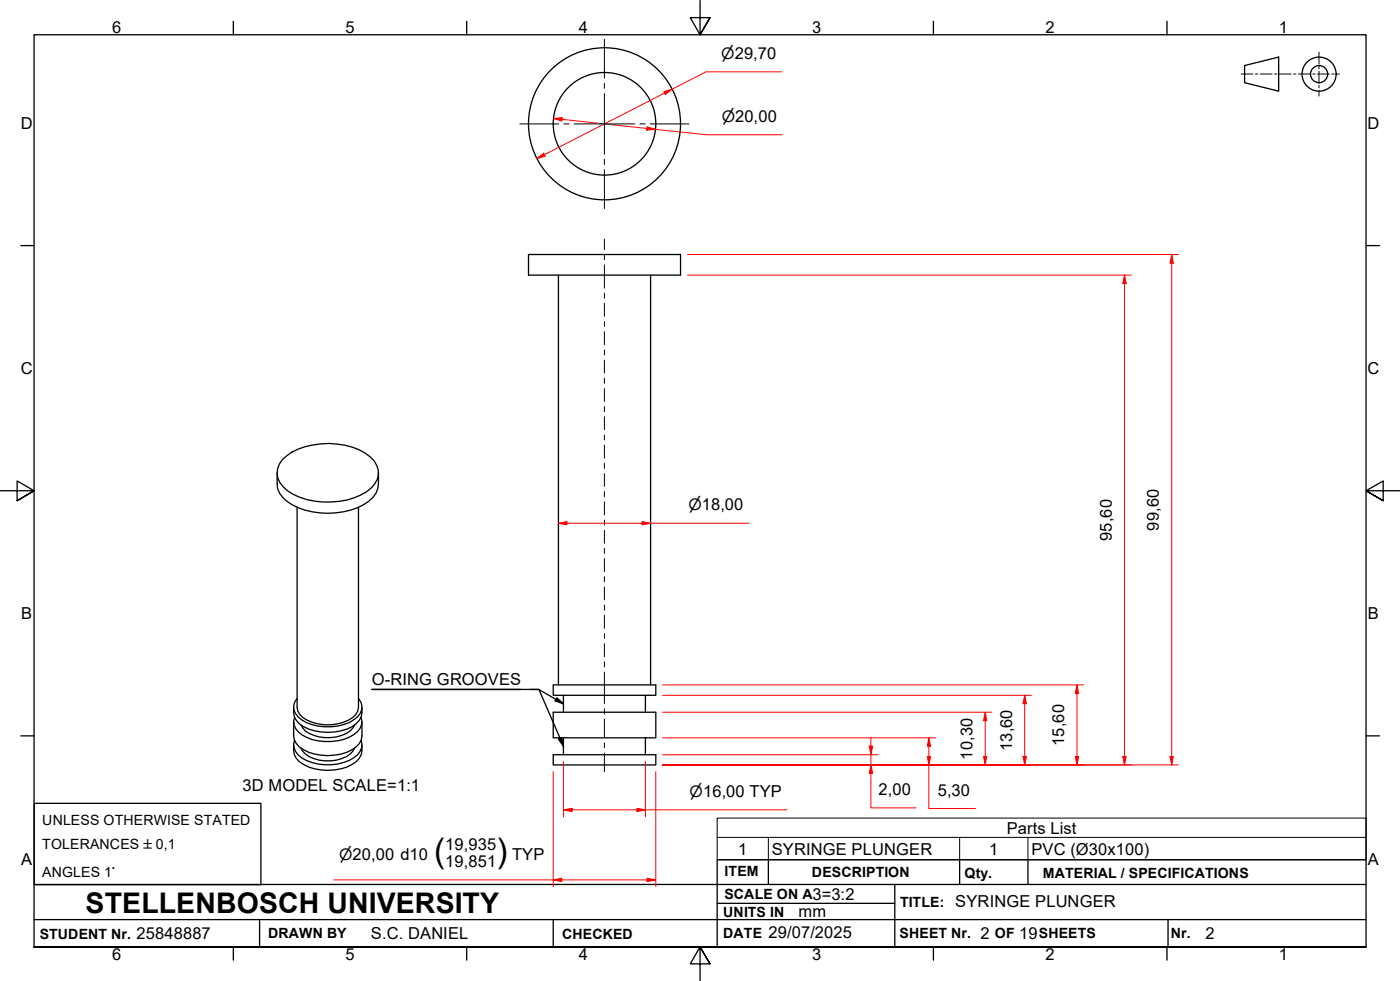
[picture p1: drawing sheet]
<svg xmlns="http://www.w3.org/2000/svg" width="410mm" height="287mm" viewBox="0 0 410 287" stroke-linecap="round" stroke-linejoin="round" font-family="sans-serif">
<!-- layer: Visible Edges(ISO) -->
<g fill="none" stroke="#000" stroke-width=".38">
<path d="M154.7 74.5h44.6v6h-44.6zM163.5 80.5v120M190.5 80.5v120M81.2 138.4v3.3a6.9 6.9 0 0 0 4.3 6 22.5 22.5 0 0 0 22.5-1 6.3 6.3 0 0 0 2.8-5v-3.3M82.7 134.6a17.1 17.1 0 0 1 11.2-4.7 20.4 20.4 0 0 1 14.4 3.8 5.7 5.7 0 0 1 .4 9.1 20.6 20.6 0 0 1-16.6 3.9 14.4 14.4 0 0 1-10.1-5.4 5.5 5.5 0 0 1 .7-6.7zM87 148.5v58.5a4.5 4.5 0 0 0 3 3.8 13.6 13.6 0 0 0 13.3-.7l.9-1 .6-1 .2-1.1v-58.5M86 218.1a5.1 5.1 0 0 0 2.9 5.7 15.1 15.1 0 0 0 15.4-.8 4.9 4.9 0 0 0 1.7-4.9M86 211.3v4.1a4.9 4.9 0 0 0 2.9 4.1 15.1 15.1 0 0 0 15.4-.9l.9-1 .6-1.1 .2-1.1v-4.1M86 207a5.7 5.7 0 0 0 4.4 6.4 15.3 15.3 0 0 0 13.9-1.5 4.8 4.8 0 0 0 1.7-4.9M86.2 216.7a4.9 4.9 0 0 0 3.6 5.9 15.5 15.5 0 0 0 13.7-.7 4.4 4.4 0 0 0 2.2-5.2M86.2 210a4.2 4.2 0 0 0 2.2 5.1 15.3 15.3 0 0 0 15.1 0 4.3 4.3 0 0 0 2.2-5.1M87 204.5a3.9 3.9 0 0 0 1.3 6.2 15.1 15.1 0 0 0 15.3 0 3.9 3.9 0 0 0 1.4-6.2"/>
<path d="M88.1 219a7.5 7.5 0 0 0 7 3.7 10 10 0 0 0 8.2-2.8l.5-.9M88.1 212.2a7.7 7.7 0 0 0 7 3.7 10 10 0 0 0 8.2-2.8l.5-.9M162 208.5h30v7.5h-30zM162 200.5h30v3h-30zM165 203.5v5M165 216v4.9M189 203.5v5M189 216v4.9M162 220.9h30v3h-30z"/>
<circle cx="177" cy="36.2" r="15"/>
<circle cx="177" cy="36.2" r="22.3"/>
</g>
<!-- layer: Symbols(ISO) -->
<path d="M210 245.1v-5.6h190v5.6M210 245.1v6.6h190v-6.6M210 245.1h190M225 245.1v6.6M281 245.1v6.6M301 245.1v6.6" fill="none" stroke="#000" stroke-width=".29"/>
<!-- layer: Border_0 -->
<g fill="none" stroke="#000" stroke-width=".38">
<path d="M68.3 6.2v4M136.7 6.2v4M205 .1v10.1l-2.9-5h5.8l-2.9 5 2.9-5M273.3 6.2v4M341.7 6.2v4M6.1 71.9h3.9M400 71.9h3.9M0 143.7h10l-5-2.9v5.8l5-2.9-5 2.9M410 143.7h-10l5-2.9v5.8l-5-2.9 5 2.9M6.1 215.4h3.9M400 215.4h3.9M10 277.2v-267h390v267h-390h390"/>
<path d="M68.3 277.2v3.9M136.7 277.2v3.9M273.3 277.2v3.9M341.7 277.2v3.9M207.9 282.1l-2.9-4.9 2.9 4.9h-5.8l2.9-4.9v10"/>
</g>
<!-- layer: Sketch Geometry(ISO) -->
<g fill="none" stroke="#000" stroke-width=".38">
<path d="M364.4 19.2l10-2.5v10l-10-2.5zM10 235.2h66.4v23.8h-66.4zM10 258.9h390M225 251.7v7.2M262 258.9v18.3M281 251.7v7.2M301 251.7v7.2M400 251.7h-190v25.5M10 277.2h390M10 269.2h390M76 269.2v8M162 269.2v8"/>
<path d="M210 264.4h52M342 269.2v8"/>
<circle cx="386.2" cy="21.7" r="5"/>
<circle cx="386.2" cy="21.7" r="2.51"/>
</g>
<g fill="none" stroke="#000" stroke-width=".29">
<path d="M386.2 15.3v3.4M386.2 19.4v.7M363.4 21.7h3.5M367.6 21.7h.7M369 21.7h3.5M373.2 21.7h.7M374.6 21.7h3.5M378.8 21.7h.7M380.2 21.7h3.5M384.4 21.7h.7M385.8 21.7h3.5M386.2 20.8v3.5"/>
<path d="M386.2 25v.7M386.2 26.4v1.7M390 21.7h.7M391.4 21.7h.8"/>
</g>
<!-- layer: Dimensions(ISO) -->
<path d="M196.8 26.1l-2.2 1.2" fill="none" stroke="#f00" stroke-width=".29"/>
<path d="M194.4 26.8l2.4-.7-2 1.6z" fill="#f00"/>
<path d="M194.4 26.8l2.4-.7-2 1.6zM159.4 45.3l-2.2 1.1" fill="none" stroke="#f00" stroke-width=".29"/>
<path d="M157.2 46.4l2-1.6 .4 .9z" fill="#f00"/>
<path d="M189.4 37.6l2.5 .3M194.6 27.3l-35.2 18M228.9 21h-22.2l-9.9 5.1M157.2 46.4l2-1.6 .4 .9z" fill="none" stroke="#f00" stroke-width=".29"/>
<path d="M189.5 37.1l2.4 .8-2.5 .2z" fill="#f00"/>
<path d="M162.1 34.7l2.5 .2M189.5 37.1l2.4 .8-2.5 .2z" fill="none" stroke="#f00" stroke-width=".29"/>
<path d="M162.1 34.7l2.5-.3-.1 1z" fill="#f00"/>
<path d="M162.1 34.7l2.5-.3-.1 1zM164.6 34.9l24.8 2.7M191.9 37.9l14.9 1.5h22.2M343.1 221.4v2.5" fill="none" stroke="#f00" stroke-width=".29"/>
<!-- layer: Center Mark(ISO) -->
<path d="M177 11.5v11.4M152.2 36.3h11.4M165.1 36.3h1.5M168.1 36.3h17.8M177 24.4v1.5M177 27.4v17.8M187.4 36.3h1.5M190.4 36.3h11.3M177 46.6v1.5M177 49.7v11.3" fill="none" stroke="#000" stroke-width=".29"/>
<!-- layer: Centerline(ISO) -->
<g fill="none" stroke="#000" stroke-width=".29">
<path d="M177 70v3M177 74.6v1.4M177 77.5v6.8M177 85.8v1.5M177 88.8v3.8M177 94.1v1.5M177 97.1v3.8M177 102.4v1.5M177 105.4v3.8M177 110.7v1.5M177 113.7v3.8M177 119v1.5"/>
<path d="M177 122v3.8M177 127.3v1.5M177 130.3v3.8M177 135.6v1.5M177 138.6v3.8M177 143.9v1.5M177 146.9v3.8M177 152.2v1.5M177 155.2v3.8M177 160.5v1.5M177 163.5v3.8M177 168.8v1.5"/>
<path d="M177 171.8v3.8M177 177.1v1.5M177 180.1v3.8M177 185.4v1.5M177 188.4v3.8M177 193.7v1.5M177 196.7v9.2M177 207.5v1.5M177 210.5v5.4M177 217.4v1.5M177 220.4v5.5"/>
</g>
<!-- layer: Dimensions(ISO) -->
<path d="M342.6 221.4h.9l-.4 2.5z" fill="#f00"/>
<path d="M343.1 74.5v2.5M342.6 221.4h.9l-.4 2.5z" fill="none" stroke="#f00" stroke-width=".29"/>
<path d="M343.1 74.5l.4 2.5h-.9z" fill="#f00"/>
<path d="M201.3 74.5h143.8M343.1 74.5l.4 2.5h-.9zM343.1 77v144.4M194 223.9h151.1M329.2 221.4v2.5" fill="none" stroke="#f00" stroke-width=".29"/>
<path d="M328.7 221.4h1.1l-.6 2.5z" fill="#f00"/>
<path d="M329.2 80.5v2.5M328.7 221.4h1.1l-.6 2.5z" fill="none" stroke="#f00" stroke-width=".29"/>
<path d="M329.2 80.5l.6 2.5h-1.1z" fill="#f00"/>
<path d="M201.3 80.5h130M329.2 80.5l.6 2.5h-1.1zM329.2 83v138.4M194 223.9h137.3M315.3 221.4v2.5" fill="none" stroke="#f00" stroke-width=".29"/>
<path d="M314.8 221.4h1l-.5 2.5z" fill="#f00"/>
<path d="M315.3 200.5v2.5M314.8 221.4h1l-.5 2.5z" fill="none" stroke="#f00" stroke-width=".29"/>
<path d="M315.3 200.5l.5 2.5h-1z" fill="#f00"/>
<path d="M194 200.5h123.3M315.3 200.5l.5 2.5h-1zM315.3 203v18.4M194 223.9h123.3M300 221.4v2.5" fill="none" stroke="#f00" stroke-width=".29"/>
<path d="M299.5 221.4h1l-.5 2.5z" fill="#f00"/>
<path d="M300 203.5v2.5M299.5 221.4h1l-.5 2.5z" fill="none" stroke="#f00" stroke-width=".29"/>
<path d="M300 203.5l.5 2.5h-1z" fill="#f00"/>
<path d="M194 203.5h108M300 203.5l.5 2.5h-1zM300 206v15.4M194 223.9h108M288.5 221.4v2.5" fill="none" stroke="#f00" stroke-width=".29"/>
<path d="M288 221.4h.9l-.4 2.5z" fill="#f00"/>
<path d="M288.5 208.5v2.5M288 221.4h.9l-.4 2.5z" fill="none" stroke="#f00" stroke-width=".29"/>
<path d="M288.5 208.5l.4 2.5h-.9z" fill="#f00"/>
<path d="M194 208.5h96.4M288.5 208.5l.4 2.5h-.9zM288.5 211v10.4M194 223.9h96.4M272 221.4v2.5" fill="none" stroke="#f00" stroke-width=".29"/>
<path d="M271.5 221.4h1l-.5 2.5z" fill="#f00"/>
<path d="M272 216v2.5M271.5 221.4h1l-.5 2.5z" fill="none" stroke="#f00" stroke-width=".29"/>
<path d="M272 216l.5 2.5h-1z" fill="#f00"/>
<path d="M194 216h80M255 218.4v2.5M272 216l.5 2.5h-1zM272 218.5v2.9M194 223.9h80M272 223.9v12.8h13.6" fill="none" stroke="#f00" stroke-width=".29"/>
<path d="M254.5 218.4h1l-.5 2.5z" fill="#f00"/>
<path d="M254.5 218.4h1l-.5 2.5zM255 223.9v2.5" fill="none" stroke="#f00" stroke-width=".29"/>
<path d="M255 223.9l.5 2.5h-1z" fill="#f00"/>
<path d="M255 215.9v2.5M194 223.9h63M194 220.9h63M255 223.9l.5 2.5h-1zM255 226.4v10.1h13.2M255 220.9v3M162 257.6h2.5" fill="none" stroke="#f00" stroke-width=".29"/>
<path d="M162 257.6l2.5-.5v1z" fill="#f00"/>
<path d="M162 257.6l2.5-.5v1zM189.5 257.6h2.5" fill="none" stroke="#f00" stroke-width=".29"/>
<path d="M189.5 257.1l2.5 .5-2.5 .5z" fill="#f00"/>
<path d="M163.5 153.2h2.5M162 225.9v33.6M192 225.9v33.6M97.8 257.6h64.2M164.5 257.6h25M189.5 257.1l2.5 .5-2.5 .5z" fill="none" stroke="#f00" stroke-width=".29"/>
<path d="M163.5 153.2l2.5-.5v.9z" fill="#f00"/>
<path d="M163.5 153.2l2.5-.5v.9zM188 153.2h2.5" fill="none" stroke="#f00" stroke-width=".29"/>
<path d="M188 152.7l2.5 .5-2.5 .4z" fill="#f00"/>
<path d="M166 153.2h22M188 152.7l2.5 .5-2.5 .4zM190.5 153.2h28.8M165 237.1h2.5" fill="none" stroke="#f00" stroke-width=".29"/>
<path d="M165 237.1l2.5-.5v1z" fill="#f00"/>
<path d="M165 237.1l2.5-.5v1zM186.5 237.1h2.5" fill="none" stroke="#f00" stroke-width=".29"/>
<path d="M186.5 236.6l2.5 .5-2.5 .5z" fill="#f00"/>
<path d="M165 222.9v16.2M167.5 237.1h19M186.5 236.6l2.5 .5-2.5 .5zM189 237.1h41.4M189 222.9v16.2" fill="none" stroke="#f00" stroke-width=".29"/>
<!-- layer: Symbols(ISO) -->
<path d="M152.7 201.8h-43.8h48.8l7.3 4.2M155.3 201.8h2.5l7.2 16.7M163.1 204.3l1.9 1.7-2.4-.8zM163.5 216.4l1-.4 .5 2.5z" fill="none" stroke="#000" stroke-width=".38"/>
<path d="M163.1 204.3l1.9 1.7-2.4-.8zM163.5 216.4l1-.4 .5 2.5z" fill="#000"/>
<g font-size="9.7">
<text x="127.1" y="252.4">(</text>
<text x="145.4" y="252.4">)</text>
</g>
<text font-size="8.3" x="25.1" y="267.2">STELLENBOSCH UNIVERSITY</text>
<g font-size="4.8">
<text x="32.8" y="9.7">6</text>
<text x="101.2" y="9.7">5</text>
<text x="169.5" y="9.7">4</text>
<text x="237.8" y="9.7">3</text>
<text x="306.1" y="9.7">2</text>
<text x="374.5" y="9.7">1</text>
<text x="6.1" y="37.8">D</text>
<text x="400.4" y="37.8">D</text>
<text x="6.1" y="109.6">C</text>
<text x="400.4" y="109.6">C</text>
<text x="339.3" y="155.3" transform="rotate(-90 339.3 155.3)">99,60</text>
<text x="325.6" y="158.3" transform="rotate(-90 325.6 158.3)">95,60</text>
<text x="6.2" y="181.3">B</text>
<text x="400.5" y="181.3">B</text>
<text x="108.9" y="200.5">O-RING GROOVES</text>
<text x="296.4" y="219.9" transform="rotate(-90 296.4 219.9)">13,60</text>
<text x="311.6" y="218.3" transform="rotate(-90 311.6 218.3)">15,60</text>
<text x="284.7" y="222.3" transform="rotate(-90 284.7 222.3)">10,30</text>
<text x="71" y="231.5">3D MODEL SCALE=1:1</text>
<text x="257.2" y="232.7">2,00</text>
<text x="274.6" y="232.9">5,30</text>
<text x="294.8" y="244">Parts List</text>
<text x="130.4" y="248.8">19,935</text>
<text x="149.9" y="251.7">TYP</text>
<text x="216.2" y="250.1">1</text>
<text x="226" y="250.2">SYRINGE PLUNGER</text>
<text x="289.6" y="250.1">1</text>
<text x="302" y="250.2">PVC (Ø30x100)</text>
<text x="6.2" y="253.1">A</text>
<text x="130.4" y="253.9">19,851</text>
<text x="400.5" y="253.1">A</text>
<text x="237.9" y="263.3">3=3:2</text>
<text x="233.8" y="268.4">mm</text>
<text x="279.7" y="265.6">SYRINGE PLUNGER</text>
<text x="40" y="274.9">25848887</text>
<text x="108.6" y="274.8">S.C. DANIEL</text>
<text x="225" y="274.7">29/07/2025</text>
<text x="287.1" y="274.8">2</text>
<text x="298.4" y="275">19</text>
<text x="352.9" y="274.8">2</text>
<text x="32.8" y="281.1">6</text>
<text x="101.2" y="281.1">5</text>
<text x="169.5" y="281.1">4</text>
<text x="237.8" y="281.1">3</text>
<text x="306.1" y="281.1">2</text>
<text x="374.5" y="281.1">1</text>
</g>
<g font-size="4.6">
<text x="211.2" y="17.2">⌀29,70</text>
<text x="211.3" y="35.6">⌀20,00</text>
<text x="201.6" y="149.2">⌀18,00</text>
<text x="201.9" y="233.2">⌀16,00 TYP</text>
<text x="99.3" y="251.7">⌀20,00 d10</text>
</g>
<g font-size="4.1">
<text x="12.4" y="241.6">UNLESS OTHERWISE STATED</text>
<text x="12.4" y="248.5">TOLERANCES ±0,1</text>
<text x="12.4" y="256.7">ANGLES 1°</text>
<text x="212.2" y="256.5">ITEM</text>
<text x="237.7" y="256.7">DESCRIPTION</text>
<text x="282.4" y="256.9">Qty.</text>
<text x="305.4" y="256.9">MATERIAL / SPECIFICATIONS</text>
<text x="212.1" y="263">SCALE ON A</text>
<text x="211.8" y="268.4">UNITS IN</text>
<text x="263.5" y="265.6">TITLE:</text>
<text x="11.6" y="274.8">STUDENT Nr.</text>
<text x="78.5" y="274.6">DRAWN BY</text>
<text x="164.6" y="274.8">CHECKED</text>
<text x="211.8" y="274.6">DATE</text>
<text x="263.4" y="274.6">SHEET Nr.</text>
<text x="291.3" y="274.6">OF</text>
<text x="304.2" y="274.6">SHEETS</text>
<text x="342.8" y="274.5">Nr.</text>
</g>
</svg>
